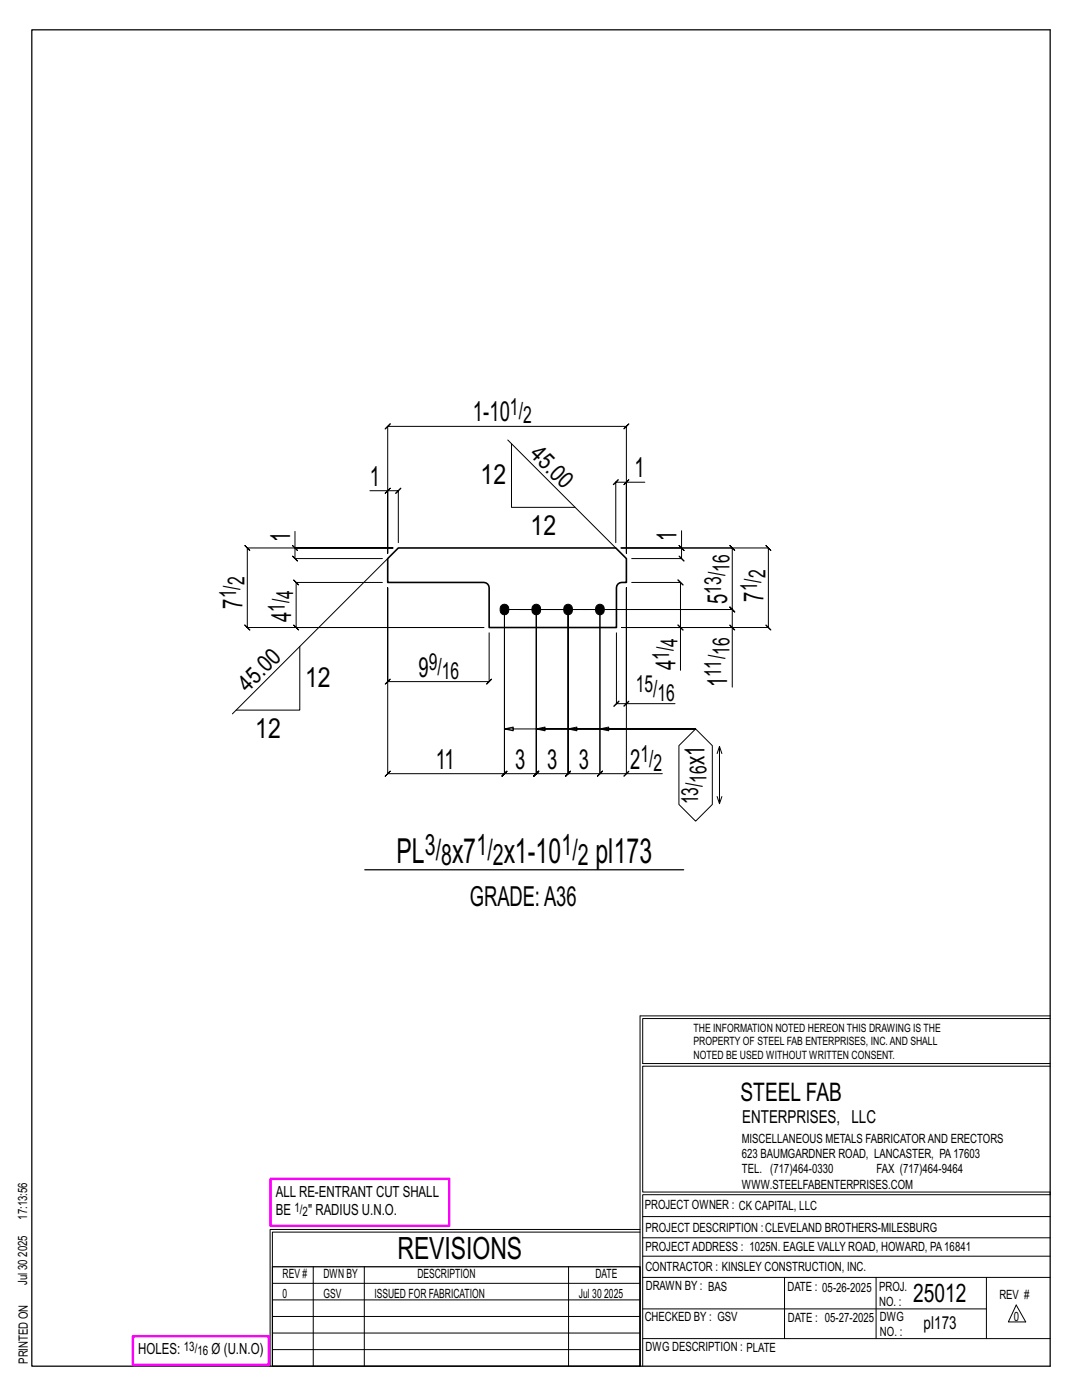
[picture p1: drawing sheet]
<svg xmlns="http://www.w3.org/2000/svg" width="216mm" height="279mm" viewBox="0 0 216 279" stroke-linecap="round" stroke-linejoin="round" font-family="sans-serif">
<g fill="none" stroke="#000" stroke-width=".2">
<path d="M77.4 97.9h2.1l-.5 .5 1-1-.5 .5v10.4M77.9 97.4l-1 1zM101.3 87.8l21.6 21.6M102.1 88.6v12.7h12.7M125 96.2l.5-.5-1 1zM125 96.2h-2.1l.5-.5-1 1 .5-.5v12.1M128.7 96.2h-3.7v14.2v-25.3l.5-.5-1 1 .5-.5h-47.6l.5-.5-1 1 .5-.5v25.3v-12.5h-3.6M58.4 108.9l1 1zM58.9 106.1v3.3h19.5h-29.1l-.5-.5 1 1-.5-.5v15.8l-.5-.5 1 1-.5-.5h47.2h-37.4l.5 .5-1-1 .5 .5v-9l.5 .5-1-1 .5 .5h17.2M58.9 109.4v2.1l-.5-.5 1 1-.5-.5h17.4M77.4 111.5l-31 31M123.9 109.4h29.4l-.5-.5 1 1-.5-.5v15.8l-.5-.5 1 1-.5-.5h-29.2h11.7v8.6"/>
<path d="M123.9 109.4h22.2l-.5-.5 1 1-.5-.5v12.2l-.5-.5 1 1-.5-.5h-42.5h42.5l-.5-.5 1 1-.5-.5v3.6M126 116.2h9.8l-.5-.5 1 1-.5-.5v9M135.5 108.9l1 1zM136 105.9v3.5h-12.1M136 109.4v2.1l-.5-.5 1 1-.5-.5h-10M59.8 129v12.7h-12.7M97.6 126.3v9.7l.5-.5-1 1 .5-.5h-20.2l.5-.5-1 1 .5-.5v-18.7v37.1l-.5 .5 1-1-.5 .5h23.3l-.5 .5 1-1-.5 .5v-32.8v32.8l-.5 .5 1-1-.5 .5h6.3l-.5 .5 1-1-.5 .5v-32.8v32.8l-.5 .5 1-1-.5 .5h6.4l-.5 .5 1-1-.5 .5v-32.8v32.8l-.5 .5 1-1-.5 .5h6.3l-.5 .5 1-1-.5 .5v-32.8v32.8l-.5 .5 1-1-.5 .5h5.3M123 126.3v14.1l-.5 .5 1-1-.5 .5h2M124.1 125.2h22v11.9M135.3 124.7l1 1zM145.6 124.7l1 1zM100.7 145.5l1.7 .4v-.8l-1.7 .4h38.1h-31.8l1.8-.4v.8l-1.8-.4"/>
<path d="M113.4 145.5l1.7 .4v-.8l-1.7 .4h25.4h-19.1l1.8-.4v.8l-1.8-.4M125 140.4l.5-.5-1 1zM125 154.4l.5-.5-1 1zM134.7 140.4h-9.7v-23.1v37.1h7.2M135.5 148.8l3.3-3.3 3.3 3.3v11.7l-3.3 3.4-3.3-3.4zM143.1 150.4l.5-1.4 .4 1.4M143.1 159l.5 1.4M143.6 149v11.4l.4-1.4M127.7 202.7v70M127.7 202.7h81.8M209.5 203.3h-81.3v9h81.3M209.5 212.8h-81.3v25.1h81.3v.5h-81.3v34.3"/>
<path d="M54.4 259.4h73.3M54.4 256.1h73.3M62.5 252.8v19.9M72.7 252.8v19.9M113.4 252.8v19.9M127.7 245.4h-73.8v27.3M127.7 245.9h-73.3v6.9M128.2 242.8h81.3M128.2 254.9h81.3M128.2 250.7h81.3M128.2 247h81.3M156.5 254.9v12.2"/>
<path d="M174.8 254.9v12.2M196.8 254.9v12.2M54.4 269.3h73.3M54.4 266h73.3M54.4 262.7h73.3M128.2 261.2h68.6M128.2 267.1h81.3M202.8 260.4l1.9 3.4h-3.5z"/>
</g>
<path d="M6.3 6h203.2v266.7h-203.2zM72.8 173.6h63.6M54.4 252.8h73.3v19.9h-73.3z" fill="none" stroke="#000" stroke-width=".25"/>
<path d="M54 235.3h35.6v9.3h-35.6zM26.5 266.7h27.1v5.7h-27.1z" fill="none" stroke="#f0f" stroke-width=".5"/>
<path d="M100 120.8a.91 .91 0 0 1 1.2 0 .91 .91 0 0 1 .3 1 .9 .9 0 0 1-1.1 .9 .9 .9 0 0 1-.6-1.3zM106.4 120.8a.91 .91 0 0 1 1.1 0 .91 .91 0 0 1 .4 1 .9 .9 0 0 1-1.1 .9 .9 .9 0 0 1-.7-1.3zM112.7 120.8a.91 .91 0 0 1 1.2 0 .91 .91 0 0 1 .3 1 .9 .9 0 0 1-1.1 .9 .9 .9 0 0 1-.6-1.3zM119.1 120.8a.91 .91 0 0 1 1.1 0 .91 .91 0 0 1 .4 1 .9 .9 0 0 1-1.1 .9 .9 .9 0 0 1-.7-1.3z" fill="#000" stroke="#000" stroke-width=".2"/>
<path d="M77.4 111.5l2.1-2.1h43.4l2.1 2.1v4.7h-.9a1.06 1.06 0 0 0-1.1 1.1v7.9h-25.4v-7.9a1.06 1.06 0 0 0-1.1-1.1h-19.1z" fill="none" stroke="#000" stroke-width=".32"/>
<path d="M100.7 121.6h19" fill="none" stroke="#000" stroke-width=".2" stroke-dasharray="5.8 1 1 1"/>
<g font-size="6.9">
<text x="79.1" y="172.1">PL</text>
<text x="90.2" y="172.1">x7</text>
<text x="100.5" y="172.1">x1-10</text>
<text x="118.8" y="172.1">pl173</text>
</g>
<text font-size="6.1" x="79.3" y="251.3">REVISIONS</text>
<g font-size="5.9">
<text x="84.8" y="170.6">3/</text>
<text x="88" y="172.7">8</text>
<text x="95.1" y="170.6">1/</text>
<text x="98.4" y="172.7">2</text>
<text x="112.1" y="170.6">1/</text>
<text x="115.3" y="172.7">2</text>
</g>
<g font-size="5.5">
<text x="94.4" y="84.1">1-10</text>
<text x="126.6" y="95.2">1</text>
<text x="73.8" y="96.9">1</text>
<text x="95.9" y="96.7">12</text>
<text x="105.9" y="106.9">12</text>
<text x="135" y="108" transform="rotate(-90 135 108)">1</text>
<text x="57.9" y="108.1" transform="rotate(-90 57.9 108.1)">1</text>
<text x="48.4" y="121.4" transform="rotate(-90 48.4 121.4)">7</text>
<text x="58.1" y="124.1" transform="rotate(-90 58.1 124.1)">4</text>
<text x="145.1" y="120.6" transform="rotate(-90 145.1 120.6)">5</text>
<text x="152.3" y="120.1" transform="rotate(-90 152.3 120.1)">7</text>
<text x="60.9" y="137.1">12</text>
<text x="83.5" y="135">9</text>
<text x="134.8" y="133.8" transform="rotate(-90 134.8 133.8)">4</text>
<text x="145.1" y="137.1" transform="rotate(-90 145.1 137.1)">1</text>
<text x="50.9" y="147.3">12</text>
<text x="87" y="153.4">11</text>
<text x="102.8" y="153.4">3</text>
<text x="109.2" y="153.4">3</text>
<text x="115.5" y="153.4">3</text>
<text x="125.8" y="153.4">2</text>
<text x="140.6" y="152.7" transform="rotate(-90 140.6 152.7)">x1</text>
<text x="93.7" y="180.8">GRADE:A36</text>
</g>
<g font-size="5.1">
<text x="147.8" y="219.8">STEEL FAB</text>
<text x="182.2" y="259.9">25012</text>
</g>
<g font-size="4.7">
<text x="101.8" y="82.9">1/</text>
<text x="104.4" y="84.5">2</text>
<text x="105.5" y="90.8" transform="rotate(45 105.5 90.8)">45.0</text>
<text x="47.1" y="119.4" transform="rotate(-90 47.1 119.4)">1/</text>
<text x="48.8" y="116.8" transform="rotate(-90 48.8 116.8)">2</text>
<text x="58.5" y="119.5" transform="rotate(-90 58.5 119.5)">4</text>
<text x="143.9" y="118.5" transform="rotate(-90 143.9 118.5)">13/</text>
<text x="145.5" y="114.1" transform="rotate(-90 145.5 114.1)">16</text>
<text x="151.1" y="118" transform="rotate(-90 151.1 118)">1/</text>
<text x="152.7" y="115.4" transform="rotate(-90 152.7 115.4)">2</text>
<text x="56.9" y="122.1" transform="rotate(-90 56.9 122.1)">1/</text>
<text x="133.5" y="131.7" transform="rotate(-90 133.5 131.7)">1/</text>
<text x="135.2" y="129.1" transform="rotate(-90 135.2 129.1)">4</text>
<text x="145.5" y="130.7" transform="rotate(-90 145.5 130.7)">16</text>
<text x="85.5" y="133.8">9/</text>
<text x="88.2" y="135.5">16</text>
<text x="143.9" y="135.1" transform="rotate(-90 143.9 135.1)">11/</text>
<text x="49.4" y="138.2" transform="rotate(-45 49.4 138.2)">45.0</text>
<text x="126.8" y="138.2">15/</text>
<text x="131.2" y="139.9">16</text>
<text x="127.8" y="152.2">1/</text>
<text x="130.4" y="153.8">2</text>
<text x="139.3" y="160.5" transform="rotate(-90 139.3 160.5)">13/</text>
<text x="141" y="156.2" transform="rotate(-90 141 156.2)">16</text>
</g>
<g font-size="3.6">
<text x="148.1" y="224.1">ENTERPRISES, LLC</text>
<text x="184.3" y="265.2">pl173</text>
</g>
<g font-size="3.1">
<text x="55" y="238.9">ALL RE-ENTRANT CUT SHALL</text>
<text x="55" y="242.5">BE</text>
<text x="61.5" y="242.5">&quot; RADIUS U.N.O.</text>
<text x="27.6" y="270.2">HOLES:</text>
<text x="42.2" y="270.2">Ø (U.N.O)</text>
</g>
<g font-size="2.6">
<text x="58.8" y="241.8">1/</text>
<text x="60.4" y="242.7">2</text>
<text x="36.7" y="269.6">13/</text>
<text x="39.4" y="270.5">16</text>
</g>
<g font-size="2.5">
<text x="148" y="231.2">623 BAUMGARDNER ROAD, LANCASTER, PA17603</text>
<text x="148" y="228.1">MISCELLANEOUS METALS FABRICATORAND ERECTORS</text>
<text x="148" y="237.2">WWW.STEELFABENTERPRISES.COM</text>
<text x="148" y="234.2">TEL. (717)464-0330</text>
<text x="174.9" y="234.2">FAX (717)464-9464</text>
<text x="5.4" y="243.4" transform="rotate(-90 5.4 243.4)">17:13:56</text>
<text x="128.7" y="241.3">PROJECT OWNER : CK CAPITAL, LLC</text>
<text x="128.8" y="246">PROJECT DESCRIPTION :CLEVELAND BROTHERS-MILESBURG</text>
<text x="5.4" y="250.8" transform="rotate(-90 5.4 250.8)">2025</text>
<text x="128.8" y="249.7">PROJECTADDRESS : 1025N. EAGLE VALLY ROAD, HOWARD, PA16841</text>
<text x="5.4" y="256.5" transform="rotate(-90 5.4 256.5)">Jul 30</text>
<text x="56.4" y="255">REV #</text>
<text x="64.5" y="255">DWN BY</text>
<text x="83.3" y="255">DESCRIPTION</text>
<text x="118.8" y="255">DATE</text>
<text x="128.8" y="253.7">CONTRACTOR : KINSLEY CONSTRUCTION, INC.</text>
<text x="128.9" y="257.5">DRAWN BY : BAS</text>
<text x="157.1" y="257.6">DATE : 05-26-2025</text>
<text x="175.4" y="257.7">PROJ.</text>
<text x="56.4" y="259">0</text>
<text x="64.5" y="259">GSV</text>
<text x="74.7" y="259">ISSUED FOR FABRICATION</text>
<text x="115.5" y="259">Jul 30</text>
<text x="120.6" y="259">2025</text>
<text x="128.6" y="263.7">CHECKED BY : GSV</text>
<text x="157.2" y="263.7">DATE : 05-27-2025</text>
<text x="175.4" y="260.7">NO. :</text>
<text x="175.6" y="263.7">DWG</text>
<text x="199.4" y="259.2">REV #</text>
<text x="202.3" y="263.7">0</text>
<text x="128.8" y="269.7">DWG DESCRIPTION : PLATE</text>
<text x="175.6" y="266.7">NO. :</text>
<text x="5.5" y="272.2" transform="rotate(-90 5.5 272.2)">PRINTED ON</text>
</g>
<g font-size="2.3">
<text x="138.4" y="208.6">PROPERTY OF STEEL FAB ENTERPRISES, INC.AND SHALL</text>
<text x="138.4" y="205.9">THE INFORMATION NOTED HEREON THIS DRAWING IS THE</text>
<text x="138.4" y="211.3">NOTED BE USED WITHOUT WRITTEN CONSENT.</text>
</g>
</svg>
